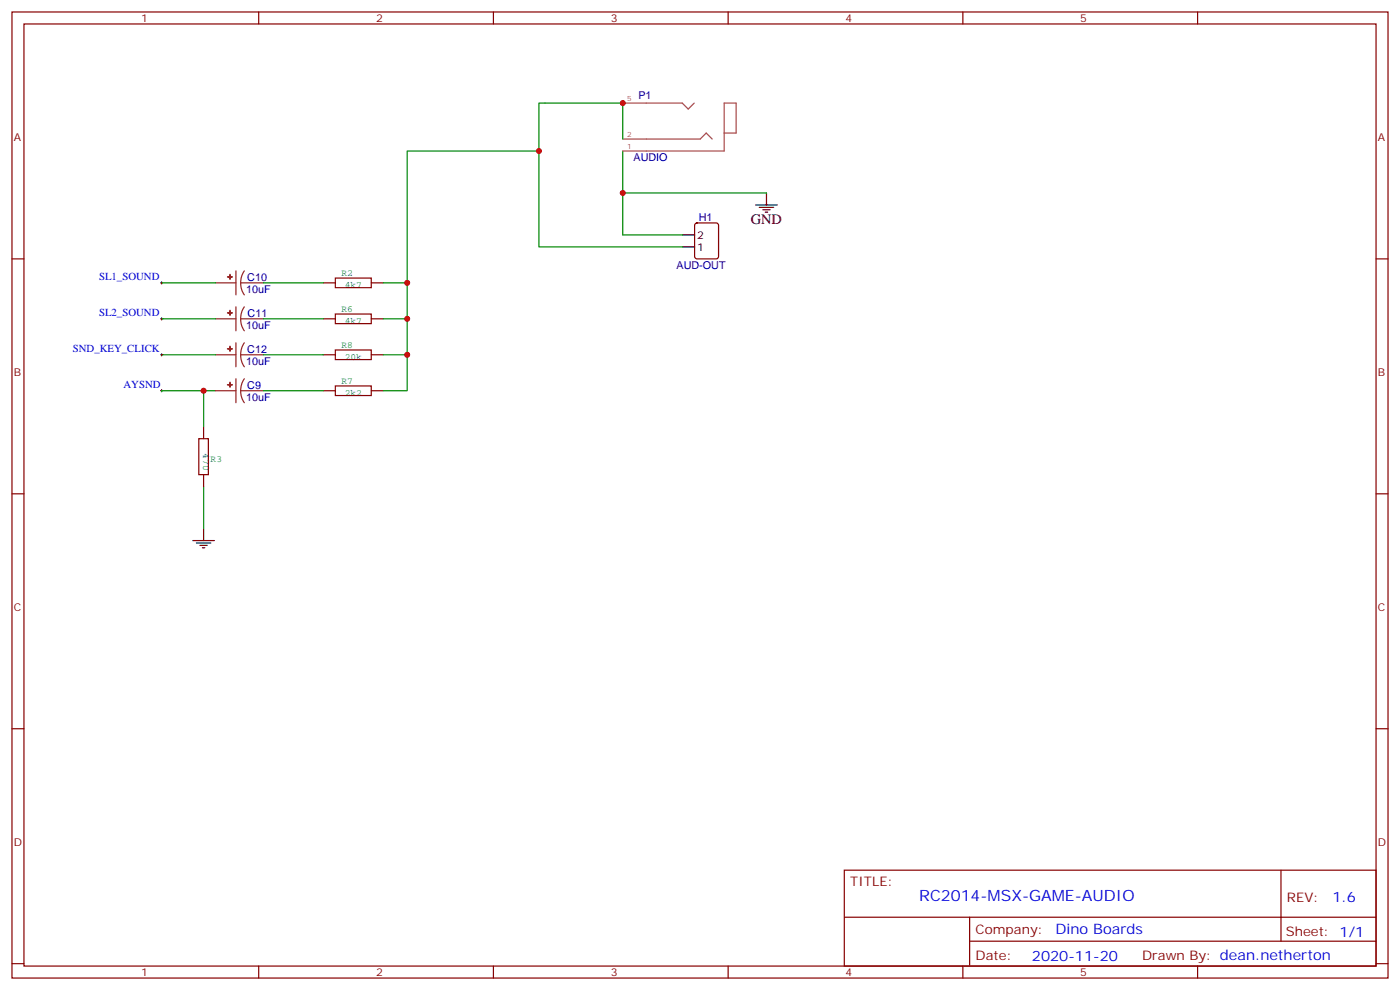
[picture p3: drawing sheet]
<svg xmlns="http://www.w3.org/2000/svg" width="412mm" height="292mm" viewBox="0 0 412 292" stroke-linecap="round" stroke-linejoin="round" font-family="sans-serif">
<g fill="none" stroke="#870000" stroke-width=".35">
<path d="M3.5 3.5h405.4v284.4h-405.4zM7.1 7.1h398.2v277.2h-398.2zM76.2 3.5v3.6M145.3 3.5v3.6M214.5 3.5v3.6M283.6 3.5v3.6M352.8 3.5v3.6M3.5 76.2h3.6M204.8 65.8l.5-.2h5.7l.6 .4 .1 9.5-.5 .6-5.9 .1-.6-.5-.1-9.4zM405.3 76.2h3.6M3.5 145.3h3.6M405.3 145.3h3.6"/>
<path d="M3.5 214.5h3.6M405.3 214.5h3.6M248.7 256.1h156.6v28.2h-156.6zM377.3 256.1v20.9M248.7 270h156.5M285.6 277h119.6M285.6 270v14.1M3.5 283.6h3.6M76.2 284.3v3.6M145.3 284.3v3.6M214.5 284.3v3.6M283.6 284.3v3.6"/>
<path d="M352.8 284.3v3.6M405.3 283.6h3.6"/>
</g>
<g fill="none" stroke="#008700" stroke-width=".35">
<path d="M158.7 44.4v28.3h42.4M183.4 40.9v-10.6h-24.7v14.1h-38.8v38.9M183.4 44.4v24.7h17.7M183.4 56.8h42.4M47.6 83.3h15.9M47.6 93.8h15.9M77.6 83.3h17.6M77.6 93.8h17.6M112.9 83.3h7v10.5h-7M119.9 93.8v10.6h-7M47.6 104.4h15.9M47.6 115h12.4"/>
<path d="M63.5 115h-3.5v10.6M77.6 104.4h17.6M77.6 115h17.6M119.9 104.4v10.6h-7M60 143.2v12.4"/>
</g>
<path d="M183.4 30.3h17.6l1.7 1.8 1.8-1.8M213.3 39.2h3.5v-8.9h-3.5v14.1h-29.9M183.4 40.9h22.9l1.7-1.7 1.8 1.7" fill="none" stroke="#a64a4a" stroke-width=".35"/>
<path d="M225.8 56.8v3.5M201.1 72.7h3.5M201.1 69.1h3.5M222.6 60.3h6.4M223.7 61h4.2M224.7 61.7h2.1M225.4 62.4h.7M56.8 159.1h6.3M57.9 159.8h4.2M60 155.6v3.5M58.9 160.5h2.1M59.6 161.2h.7" fill="none" stroke="#000" stroke-width=".35"/>
<g fill="none" stroke="#850000" stroke-width=".35">
<path d="M95.2 93.8h3.6M95.2 83.3h3.6M98.8 92.4h10.6v2.8h-10.6zM98.8 81.8h10.6v2.9h-10.6zM109.4 93.8h3.5M109.4 83.3h3.5M95.2 115h3.6M95.2 104.4h3.6M98.8 113.6h10.6v2.8h-10.6zM98.8 103h10.6v2.8h-10.6zM109.4 115h3.5M109.4 104.4h3.5"/>
<path d="M58.6 129.1h2.8v10.6h-2.8zM60 125.6v3.5M60 139.7v3.5"/>
</g>
<path d="M47.3 83.3h.7M47.3 93.8h.7M47.6 82.9v.7M47.6 93.5v.7M47.3 115h.7M47.3 104.4h.7M47.6 104.1v.7M47.6 114.7v.7" fill="none" stroke="#000" stroke-width=".29"/>
<g fill="none" stroke="#8c2424" stroke-width=".35">
<path d="M69.5 79.7v7.1M72 79.7l-.9 1.7-.2 1.9M63.5 83.3h6M63.5 93.8h6M69.5 90.3v7.1M70.9 83.3l.2 1.8 .9 1.7M70.9 93.8l.2 1.9 .9 1.7M70.9 83.3h6.7M70.9 93.8h6.7M72 90.3l-.9 1.7-.2 1.8M63.5 104.4h6M63.5 115h6"/>
<path d="M69.5 100.9v7M69.5 111.5v7M70.9 104.4l.2 1.9 .9 1.6M70.9 115l.2 1.9 .9 1.6M70.9 104.4h6.7M70.9 115h6.7M72 100.9l-.9 1.7-.2 1.8M72 111.5l-.9 1.7-.2 1.8"/>
</g>
<g fill="#8c2424" stroke="#8c2424" stroke-width=".35">
<path d="M67.7 80.8l.1 1.4z"/>
<path d="M67 81.5h1.4z"/>
<path d="M67.7 91.4l.1 1.4z"/>
<path d="M67 92.1h1.4z"/>
<path d="M67.7 102l.1 1.4z"/>
<path d="M67 102.7h1.4z"/>
<path d="M67.7 112.5l.1 1.4z"/>
<path d="M67 113.2l1.4 .1z"/>
</g>
<g fill="#c00">
<circle cx="119.9" cy="93.8" r=".88"/>
<circle cx="119.9" cy="104.4" r=".88"/>
<circle cx="119.9" cy="83.3" r=".88"/>
<circle cx="60" cy="115" r=".88"/>
<circle cx="183.4" cy="30.3" r=".88"/>
<circle cx="158.8" cy="44.4" r=".88"/>
<circle cx="183.4" cy="56.8" r=".88"/>
</g>
<text font-size="4.6" fill="#00f" x="270.8" y="265.1">RC2014-MSX-GAME-AUDIO</text>
<text font-size="4.2" x="221.2" y="66">GND</text>
<g font-size="4.2" fill="#00f">
<text x="392.5" y="265.4">1.6</text>
<text x="310.9" y="274.9">Dino Boards</text>
<text x="304" y="282.7">2020-11-20</text>
</g>
<g font-size="3.9" fill="#800">
<text x="250.5" y="260.7">TITLE:</text>
<text x="379.1" y="265.4">REV:</text>
<text x="287.4" y="274.9">Company:</text>
<text x="378.7" y="275.5">Sheet: 1/1</text>
<text x="287.4" y="282.6">Date:</text>
<text x="336.4" y="282.7">Drawn By: dean.netherton</text>
</g>
<g font-size="3.2" fill="#800">
<text x="41.6" y="6.5">1</text>
<text x="110.8" y="6.5">2</text>
<text x="179.9" y="6.5">3</text>
<text x="249.1" y="6.5">4</text>
<text x="318.2" y="6.5">5</text>
<text x="4.1" y="41.6">A</text>
<text x="405.9" y="41.6">A</text>
<text x="4.1" y="110.8">B</text>
<text x="405.9" y="110.8">B</text>
<text x="4.1" y="179.9">C</text>
<text x="405.9" y="179.9">C</text>
<text x="4.1" y="249.1">D</text>
<text x="405.9" y="249.1">D</text>
<text x="41.6" y="287.3">1</text>
<text x="110.8" y="287.3">2</text>
<text x="179.9" y="287.3">3</text>
<text x="249.1" y="287.3">4</text>
<text x="318.2" y="287.3">5</text>
</g>
<g font-size="3.2" fill="#000080">
<text x="188" y="29">P1</text>
<text x="186.6" y="47.3">AUDIO</text>
<text x="205.8" y="65">H1</text>
<text x="72.8" y="82.6">C10</text>
<text x="199.3" y="79.1">AUD-OUT</text>
<text x="72.5" y="86.1">10uF</text>
<text x="73" y="93.2">C11</text>
<text x="72.5" y="96.7">10uF</text>
<text x="72.5" y="107.3">10uF</text>
<text x="72.8" y="103.8">C12</text>
<text x="72.5" y="117.9">10uF</text>
<text x="72.8" y="114.4">C9</text>
</g>
<g font-size="3.2">
<text x="205.3" y="70.2">2</text>
<text x="205.3" y="73.7">1</text>
</g>
<g font-size="3.2" fill="#00f">
<text x="29.2" y="82.4">SL1_SOUND</text>
<text x="29.2" y="93">SL2_SOUND</text>
<text x="21.5" y="103.5">SND_KEY_CLICK</text>
<text x="36.4" y="114.1">AYSND</text>
</g>
<g font-size="2.8" fill="#008484">
<text x="100.6" y="81.3">R2</text>
<text x="101.5" y="84.8">4k7</text>
<text x="100.6" y="91.8">R6</text>
<text x="101.5" y="95.4">4k7</text>
<text x="100.6" y="102.4">R8</text>
<text x="101.5" y="106">20k</text>
<text x="100.6" y="113">R7</text>
<text x="101.5" y="116.5">2k2</text>
<text x="59.8" y="133.4" transform="rotate(90 59.8 133.4)">470</text>
<text x="62" y="135.9">R3</text>
</g>
<g font-size="2.1" fill="#a54b4b">
<text x="184.8" y="29.6">5</text>
<text x="184.8" y="40.2">2</text>
<text x="184.8" y="43.8">1</text>
</g>
</svg>
